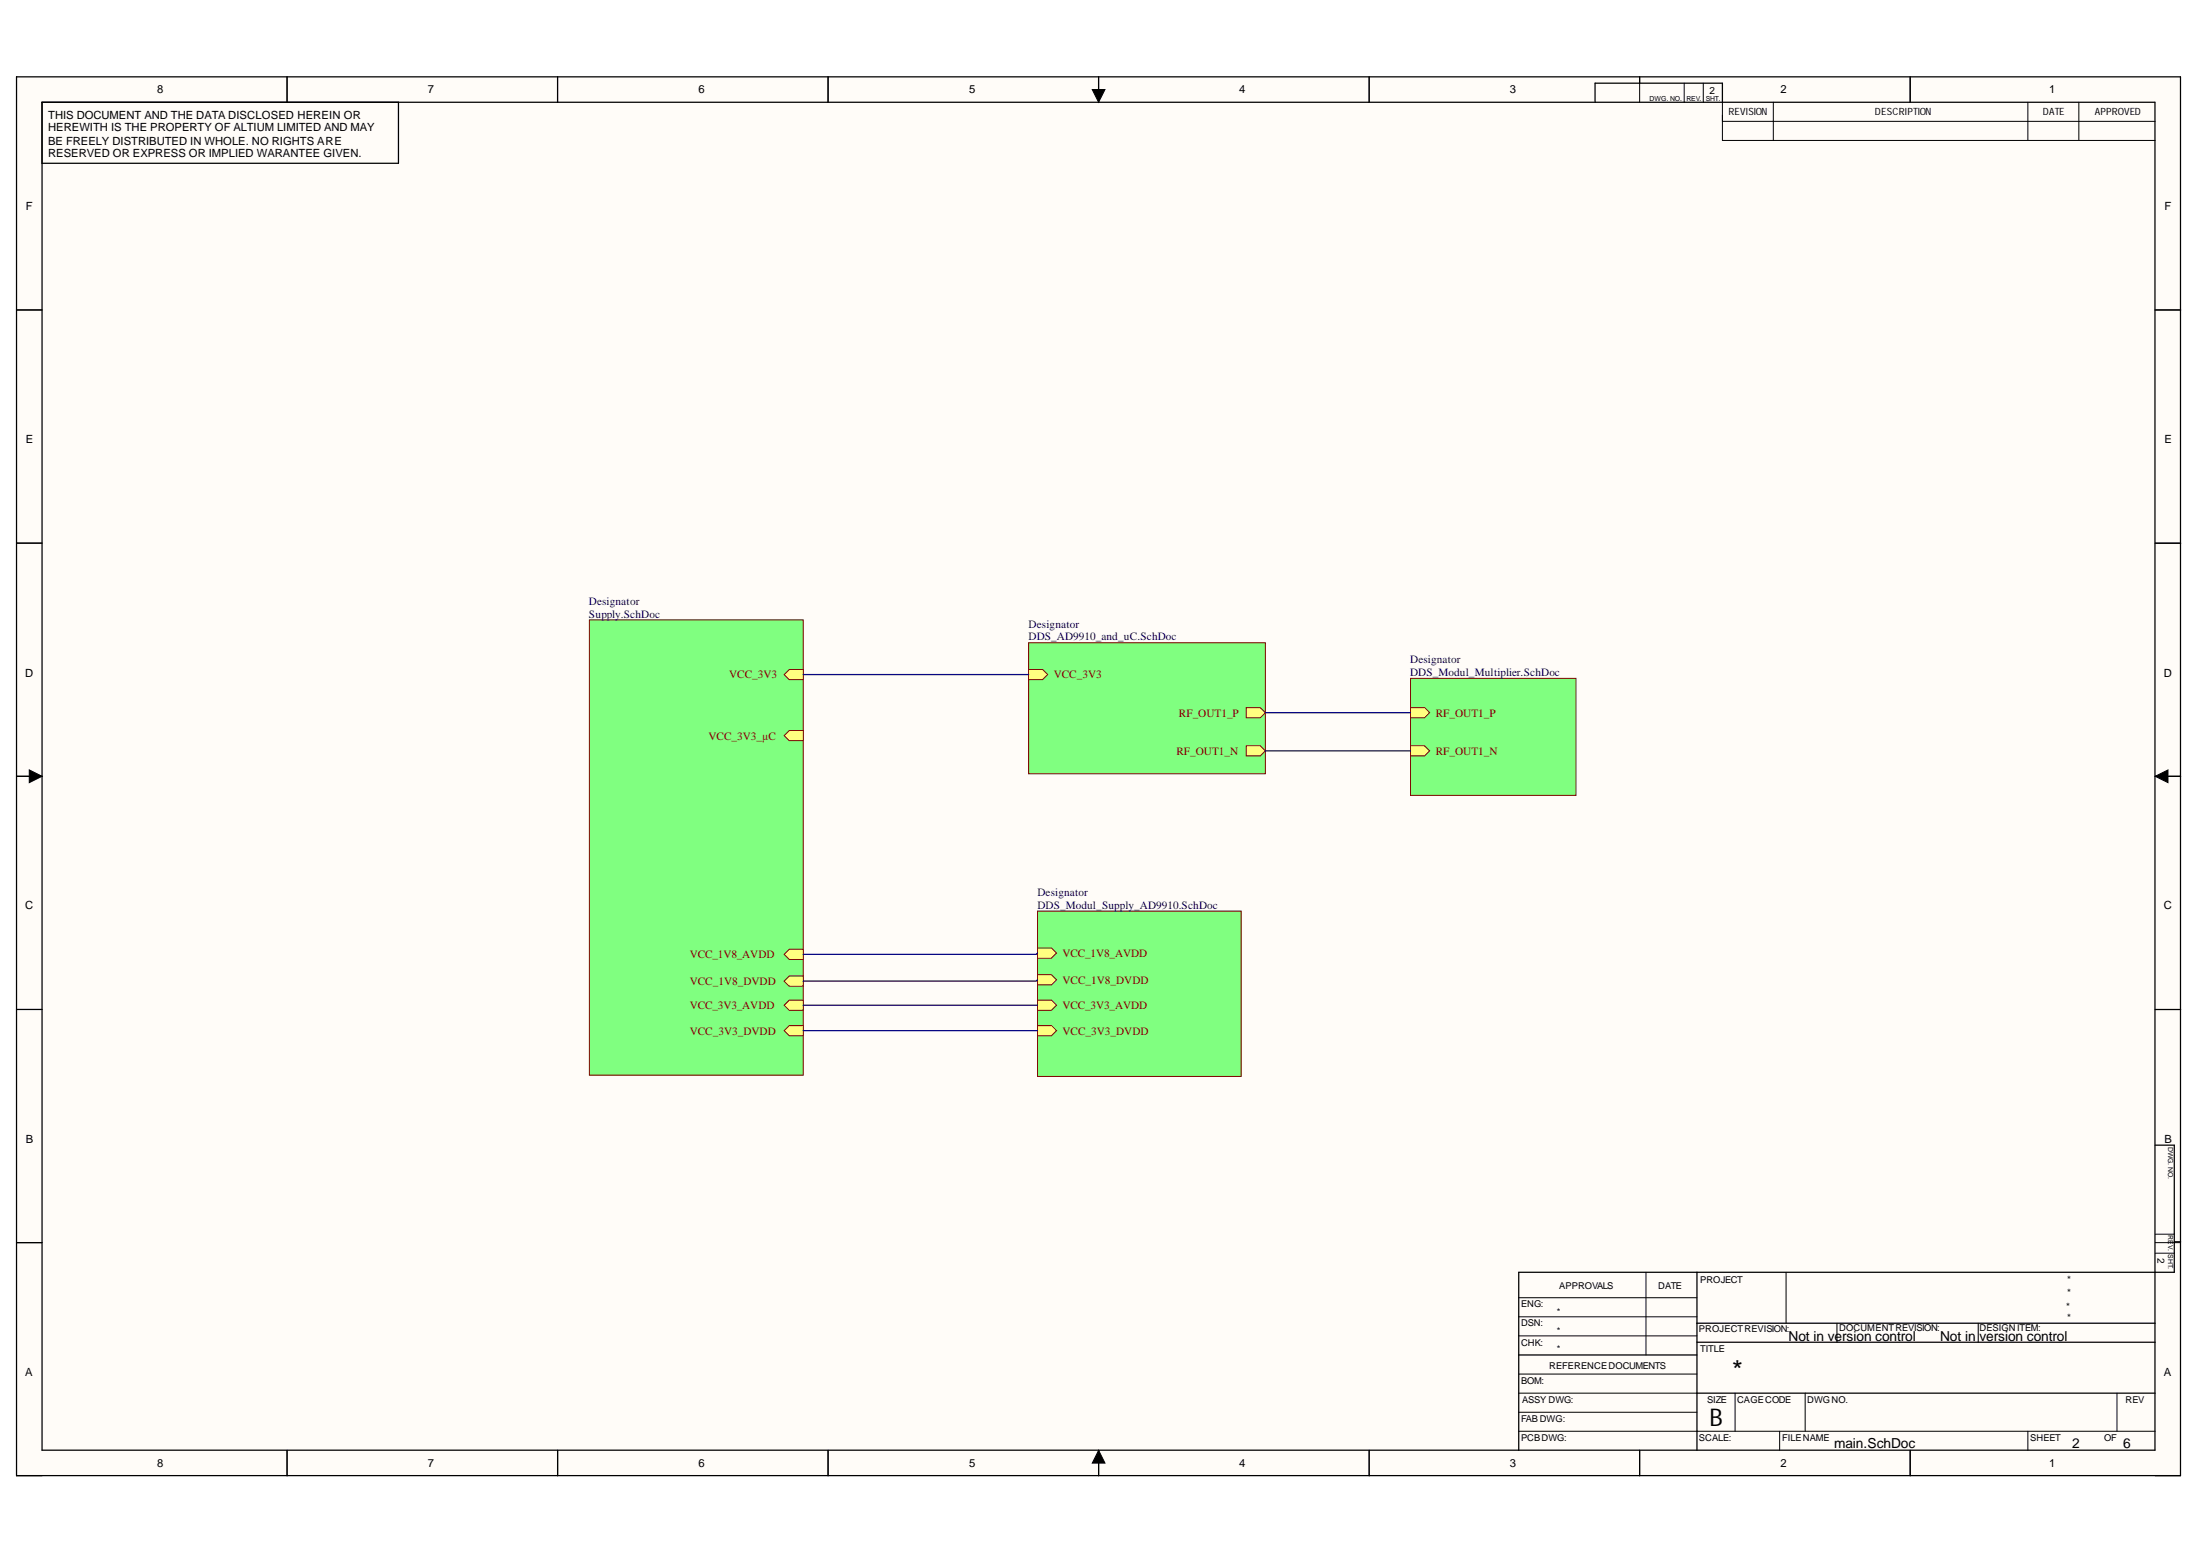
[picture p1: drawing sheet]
<svg xmlns="http://www.w3.org/2000/svg" width="297mm" height="210mm" viewBox="0 0 297 210" stroke-linecap="round" stroke-linejoin="round" font-family="sans-serif">
<g fill="#fffcf8">
<path d="M2.2 10.4h292.2v188.8h-292.2z" fill-rule="evenodd"/>
<path d="M5.7 13.8h285.3v182h-285.3z" fill-rule="evenodd"/>
</g>
<g fill="none" stroke="#000" stroke-width=".14">
<path d="M2.2 10.4v3.4M38.8 10.4v3.4M75.3 10.4v3.4M111.8 10.4v3.4M147.5 12.1h1.7l-.9 1.7zM148.3 10.4v3.4M184.9 10.4v3.4M221.4 10.4v3.4M227.4 11.2v2.6M230 11.2v2.6M232.6 13.8v5.2h58.4M232.6 16.4h58.4"/>
<path d="M239.4 13.8v5.2M257.9 10.4v3.4M273.8 13.8v5.2M280.7 13.8v5.2M2.2 41.8h3.5M291 41.8h3.4M2.2 73.3h3.5M291 73.3h3.4M2.2 104.8h3.5M4 103.9l1.7 .9-1.7 .8zM291 104.8l1.7-.9v1.7zM291 104.8h3.4"/>
<path d="M2.2 136.3h3.5M291 136.3h3.4M2.2 167.7h3.5M205.1 177.7h24M205.1 175.2h24M222.2 171.7v11.2M241.2 171.7v6.9M248 178.6v2.6M267.1 178.6v2.6M291 167.7h3.4M291 169.2h2.6M291 166.6h2.6"/>
<path d="M2.2 195.8v3.4h3.5M38.8 195.8v3.4M75.3 195.8v3.4M111.8 195.8v3.4M148.3 195.8l.9 1.7h-1.7zM148.3 195.8v3.4M184.9 195.8v3.4M205.1 193.2h85.9M205.1 180.3h24M205.1 188.1h24M205.1 185.5h24M205.1 190.6h24"/>
<path d="M221.4 195.8v3.4M234.3 188.1v5.1M240.3 193.2v2.6M243.7 188.1v5.1M257.9 195.8v3.4M273.8 193.2v2.6M285.8 188.1v5.1M291 199.2h3.4"/>
</g>
<g fill="none" stroke="#000" stroke-width=".17">
<path d="M2.2 10.4h292.2v188.8h-292.2zM5.7 13.8h285.3v182h-285.3zM38.8 10.4v3.4M53.8 13.8v8.2h-48.1M75.3 10.4v3.4M111.8 10.4v3.4M148.3 10.4v3.4M184.9 10.4v3.4M215.4 13.8v-2.6h17.2v2.6M221.4 10.4v.8M257.9 10.4v3.4M2.2 41.8h3.5"/>
<path d="M291 41.8h3.4M2.2 73.3h3.5M291 73.3h3.4M2.2 104.8h3.5M291 104.8h3.4M2.2 136.3h3.5M291 136.3h3.4M291 154.6h2.6v17.1h-88.5v24.1M2.2 167.7h3.5M229.1 178.6h61.9M229.1 171.7v24.1M293.6 167.6h.8"/>
<path d="M38.8 195.8v3.4M75.3 195.8v3.4M111.8 195.8v3.4M148.3 195.8v3.4M184.9 195.8v3.4M205.1 182.9h24M221.4 195.8v3.4M229.1 181.2h61.9M229.1 188.1h61.9M257.9 195.8v3.4"/>
</g>
<path d="M147.5 12.1h1.7l-.9 1.7zM4 103.9l1.7 .9-1.7 .8zM291 104.8l1.7-.9v1.7zM148.3 195.8l.9 1.7h-1.7z" fill="#000"/>
<path d="M140.1 123h27.5v22.3h-27.5z" fill-rule="evenodd" fill="#80ff80"/>
<path d="M140.1 123h27.5v22.3h-27.5z" fill="none" stroke="#800000" stroke-width=".14"/>
<path d="M140.1 128h1.9l.7 .7-.7 .6h-1.9z" fill-rule="evenodd" fill="#ffff80"/>
<path d="M140.1 128h1.9l.7 .7-.7 .6h-1.9z" fill="none" stroke="#800000" stroke-width=".14"/>
<path d="M140.1 135h1.9l.7 .7-.7 .7h-1.9z" fill-rule="evenodd" fill="#ffff80"/>
<path d="M140.1 135h1.9l.7 .7-.7 .7h-1.9z" fill="none" stroke="#800000" stroke-width=".14"/>
<path d="M140.1 131.6h1.9l.7 .7-.7 .6h-1.9z" fill-rule="evenodd" fill="#ffff80"/>
<path d="M140.1 131.6h1.9l.7 .7-.7 .6h-1.9z" fill="none" stroke="#800000" stroke-width=".14"/>
<path d="M140.1 138.4h1.9l.7 .7-.7 .7h-1.9z" fill-rule="evenodd" fill="#ffff80"/>
<path d="M140.1 138.4h1.9l.7 .7-.7 .7h-1.9z" fill="none" stroke="#800000" stroke-width=".14"/>
<path d="M190.4 91.6h22.4v15.8h-22.4z" fill-rule="evenodd" fill="#80ff80"/>
<path d="M190.4 91.6h22.4v15.8h-22.4z" fill="none" stroke="#800000" stroke-width=".14"/>
<path d="M190.4 95.5h1.9l.7 .7-.7 .7h-1.9z" fill-rule="evenodd" fill="#ffff80"/>
<path d="M190.4 95.5h1.9l.7 .7-.7 .7h-1.9z" fill="none" stroke="#800000" stroke-width=".14"/>
<path d="M190.4 100.7h1.9l.7 .7-.7 .6h-1.9z" fill-rule="evenodd" fill="#ffff80"/>
<path d="M190.4 100.7h1.9l.7 .7-.7 .6h-1.9z" fill="none" stroke="#800000" stroke-width=".14"/>
<path d="M79.6 83.7h28.9v61.4h-28.9z" fill-rule="evenodd" fill="#80ff80"/>
<path d="M79.6 83.7h28.9v61.4h-28.9z" fill="none" stroke="#800000" stroke-width=".14"/>
<path d="M105.9 135.7l.7-.7h1.9v1.4h-1.9z" fill-rule="evenodd" fill="#ffff80"/>
<path d="M105.9 135.7l.7-.7h1.9v1.4h-1.9z" fill="none" stroke="#800000" stroke-width=".14"/>
<path d="M105.9 139.1l.7-.7h1.9v1.4h-1.9z" fill-rule="evenodd" fill="#ffff80"/>
<path d="M105.9 139.1l.7-.7h1.9v1.4h-1.9z" fill="none" stroke="#800000" stroke-width=".14"/>
<path d="M105.9 128.8l.7-.7h1.9v1.4h-1.9z" fill-rule="evenodd" fill="#ffff80"/>
<path d="M105.9 128.8l.7-.7h1.9v1.4h-1.9z" fill="none" stroke="#800000" stroke-width=".14"/>
<path d="M106.6 131.7h1.9v1.4h-1.9l-.7-.7z" fill-rule="evenodd" fill="#ffff80"/>
<path d="M106.6 131.7h1.9v1.4h-1.9l-.7-.7z" fill="none" stroke="#800000" stroke-width=".14"/>
<path d="M105.9 99.3l.7-.7h1.9v1.4h-1.9z" fill-rule="evenodd" fill="#ffff80"/>
<path d="M105.9 99.3l.7-.7h1.9v1.4h-1.9z" fill="none" stroke="#800000" stroke-width=".14"/>
<path d="M105.9 91.1l.7-.7h1.9v1.3h-1.9z" fill-rule="evenodd" fill="#ffff80"/>
<path d="M105.9 91.1l.7-.7h1.9v1.3h-1.9z" fill="none" stroke="#800000" stroke-width=".14"/>
<path d="M138.9 86.8h31.9v17.6h-31.9z" fill-rule="evenodd" fill="#80ff80"/>
<path d="M138.9 86.8h31.9v17.6h-31.9z" fill="none" stroke="#800000" stroke-width=".14"/>
<path d="M168.3 95.5h1.9l.6 .7-.6 .7h-1.9z" fill-rule="evenodd" fill="#ffff80"/>
<path d="M168.3 95.5h1.9l.6 .7-.6 .7h-1.9z" fill="none" stroke="#800000" stroke-width=".14"/>
<path d="M168.3 100.7h1.9l.6 .7-.6 .6h-1.9z" fill-rule="evenodd" fill="#ffff80"/>
<path d="M168.3 100.7h1.9l.6 .7-.6 .6h-1.9z" fill="none" stroke="#800000" stroke-width=".14"/>
<path d="M138.9 90.4h1.9l.7 .7-.7 .6h-1.9z" fill-rule="evenodd" fill="#ffff80"/>
<path d="M138.9 90.4h1.9l.7 .7-.7 .6h-1.9z" fill="none" stroke="#800000" stroke-width=".14"/>
<path d="M108.5 91.1h30.4M170.9 96.2h19.5M170.9 101.4h19.5M108.5 139.1h31.6M108.5 135.7h31.6M140.1 132.3l-.2 .1h-31.4M140.1 128.7l-.2 .1h-31.4" fill="none" stroke="#000080" stroke-width=".17"/>
<text font-size="3.7" x="233.9" y="186.3">*</text>
<text font-size="3.3" x="230.8" y="192.5">B</text>
<g font-size="1.9">
<text x="241.5" y="181">Not in version control</text>
<text x="261.9" y="181">Not in</text>
<text x="267.3" y="181">version control</text>
<text x="247.7" y="195.4">main.SchDoc</text>
<text x="279.8" y="195.4">2</text>
<text x="286.6" y="195.4">6</text>
</g>
<g font-size="1.5">
<text x="6.5" y="16.1">THIS DOCUMENT AND THE DATA DISCLOSED HEREIN OR</text>
<text x="6.5" y="17.7">HEREWITH IS THE PROPERTY OF ALTIUM LIMITED AND MAY</text>
<text x="21.2" y="12.6">8</text>
<text x="57.8" y="12.6">7</text>
<text x="94.3" y="12.6">6</text>
<text x="130.8" y="12.6">5</text>
<text x="167.3" y="12.6">4</text>
<text x="203.8" y="12.6">3</text>
<text x="240.4" y="12.6">2</text>
<text x="276.7" y="12.6">1</text>
<text x="6.5" y="19.5">BE FREELY DISTRIBUTED IN WHOLE. NO RIGHTS ARE</text>
<text x="6.5" y="21.2">RESERVED OR EXPRESS OR IMPLIED WARANTEE GIVEN.</text>
<text x="3.5" y="28.4">F</text>
<text x="292.2" y="28.4">F</text>
<text x="3.5" y="59.8">E</text>
<text x="292.2" y="59.8">E</text>
<text x="3.4" y="91.3">D</text>
<text x="292.1" y="91.3">D</text>
<text x="3.4" y="122.8">C</text>
<text x="292.1" y="122.8">C</text>
<text x="3.5" y="154.3">B</text>
<text x="292.2" y="154.3">B</text>
<text x="3.4" y="185.7">A</text>
<text x="292.1" y="185.7">A</text>
<text x="21.2" y="198">8</text>
<text x="57.8" y="198">7</text>
<text x="94.3" y="198">6</text>
<text x="130.8" y="198">5</text>
<text x="167.3" y="198">4</text>
<text x="203.8" y="198">3</text>
<text x="240.4" y="198">2</text>
<text x="276.7" y="198">1</text>
</g>
<g font-size="1.5" fill="#000080">
<text x="79.5" y="81.6">Designator</text>
<text x="79.5" y="83.4">Supply.SchDoc</text>
<text x="138.9" y="84.7">Designator</text>
<text x="138.9" y="86.4">DDS_AD9910_and_uC.SchDoc</text>
<text x="190.4" y="89.6">Designator</text>
<text x="190.4" y="91.2">DDS_Modul_Multiplier.SchDoc</text>
<text x="140.1" y="121">Designator</text>
<text x="140.1" y="122.7">DDS_Modul_Supply_AD9910.SchDoc</text>
</g>
<g font-size="1.5" fill="#800000">
<text x="98.5" y="91.6">VCC_3V3</text>
<text x="142.3" y="91.6">VCC_3V3</text>
<text x="95.7" y="99.9">VCC_3V3_µC</text>
<text x="158.8" y="101.9">RF_OUT1_N</text>
<text x="159.2" y="96.7">RF_OUT1_P</text>
<text x="193.9" y="96.7">RF_OUT1_P</text>
<text x="193.9" y="101.9">RF_OUT1_N</text>
<text x="93.1" y="129.3">VCC_1V8_AVDD</text>
<text x="143.4" y="129.2">VCC_1V8_AVDD</text>
<text x="93.1" y="136.2">VCC_3V3_AVDD</text>
<text x="93.1" y="133">VCC_1V8_DVDD</text>
<text x="143.4" y="136.2">VCC_3V3_AVDD</text>
<text x="143.4" y="132.8">VCC_1V8_DVDD</text>
<text x="93.1" y="139.6">VCC_3V3_DVDD</text>
<text x="143.4" y="139.6">VCC_3V3_DVDD</text>
</g>
<g font-size="1.4">
<text x="230.8" y="12.7">2</text>
<text x="233.4" y="15.5">REVISION</text>
<text x="253.2" y="15.5">DESCRIPTION</text>
<text x="275.8" y="15.5">DATE</text>
<text x="282.8" y="15.5">APPROVED</text>
<text x="279.1" y="173.2">*</text>
<text x="278.9" y="176.8">*</text>
<text x="279.1" y="178.3">*</text>
<text x="279.1" y="175">*</text>
</g>
<g font-size="1.3">
<text x="229.6" y="173.2">PROJECT</text>
<text x="291.3" y="169.8" transform="rotate(90 291.3 169.8)">2</text>
<text x="205.4" y="176.5">ENG:</text>
<text x="205.4" y="179">DSN:</text>
<text x="210.2" y="177.5">*</text>
<text x="210.5" y="174">APPROVALS</text>
<text x="223.9" y="174">DATE</text>
<text x="229.4" y="179.9">PROJECTREVISION:</text>
<text x="248.3" y="179.7">DOCUMENTREVISION:</text>
<text x="267.3" y="179.7">DESIGNITEM:</text>
<text x="205.4" y="181.6">CHK:</text>
<text x="209.2" y="184.8">REFERENCEDOCUMENTS</text>
<text x="210.2" y="180.1">*</text>
<text x="210.2" y="182.5">*</text>
<text x="229.6" y="182.5">TITLE</text>
<text x="205.4" y="186.8">BOM:</text>
<text x="205.4" y="191.9">FAB DWG:</text>
<text x="205.5" y="189.3">ASSY DWG:</text>
<text x="230.5" y="189.3">SIZE</text>
<text x="234.5" y="189.3">CAGECODE</text>
<text x="244" y="189.3">DWGNO.</text>
<text x="287" y="189.3">REV</text>
<text x="205.4" y="194.5">PCBDWG:</text>
<text x="229.4" y="194.5">SCALE:</text>
<text x="240.6" y="194.5">FILENAME</text>
<text x="274.1" y="194.5">SHEET</text>
<text x="284.1" y="194.5">OF</text>
</g>
<g font-size=".9">
<text x="222.7" y="13.6">DWG. NO.</text>
<text x="227.7" y="13.6">REV.</text>
<text x="230.3" y="13.6">SHT.</text>
<text x="292.7" y="154.8" transform="rotate(90 292.7 154.8)">DWG. NO.</text>
<text x="292.7" y="166.8" transform="rotate(90 292.7 166.8)">REV.</text>
<text x="292.7" y="169.3" transform="rotate(90 292.7 169.3)">SHT.</text>
</g>
</svg>
